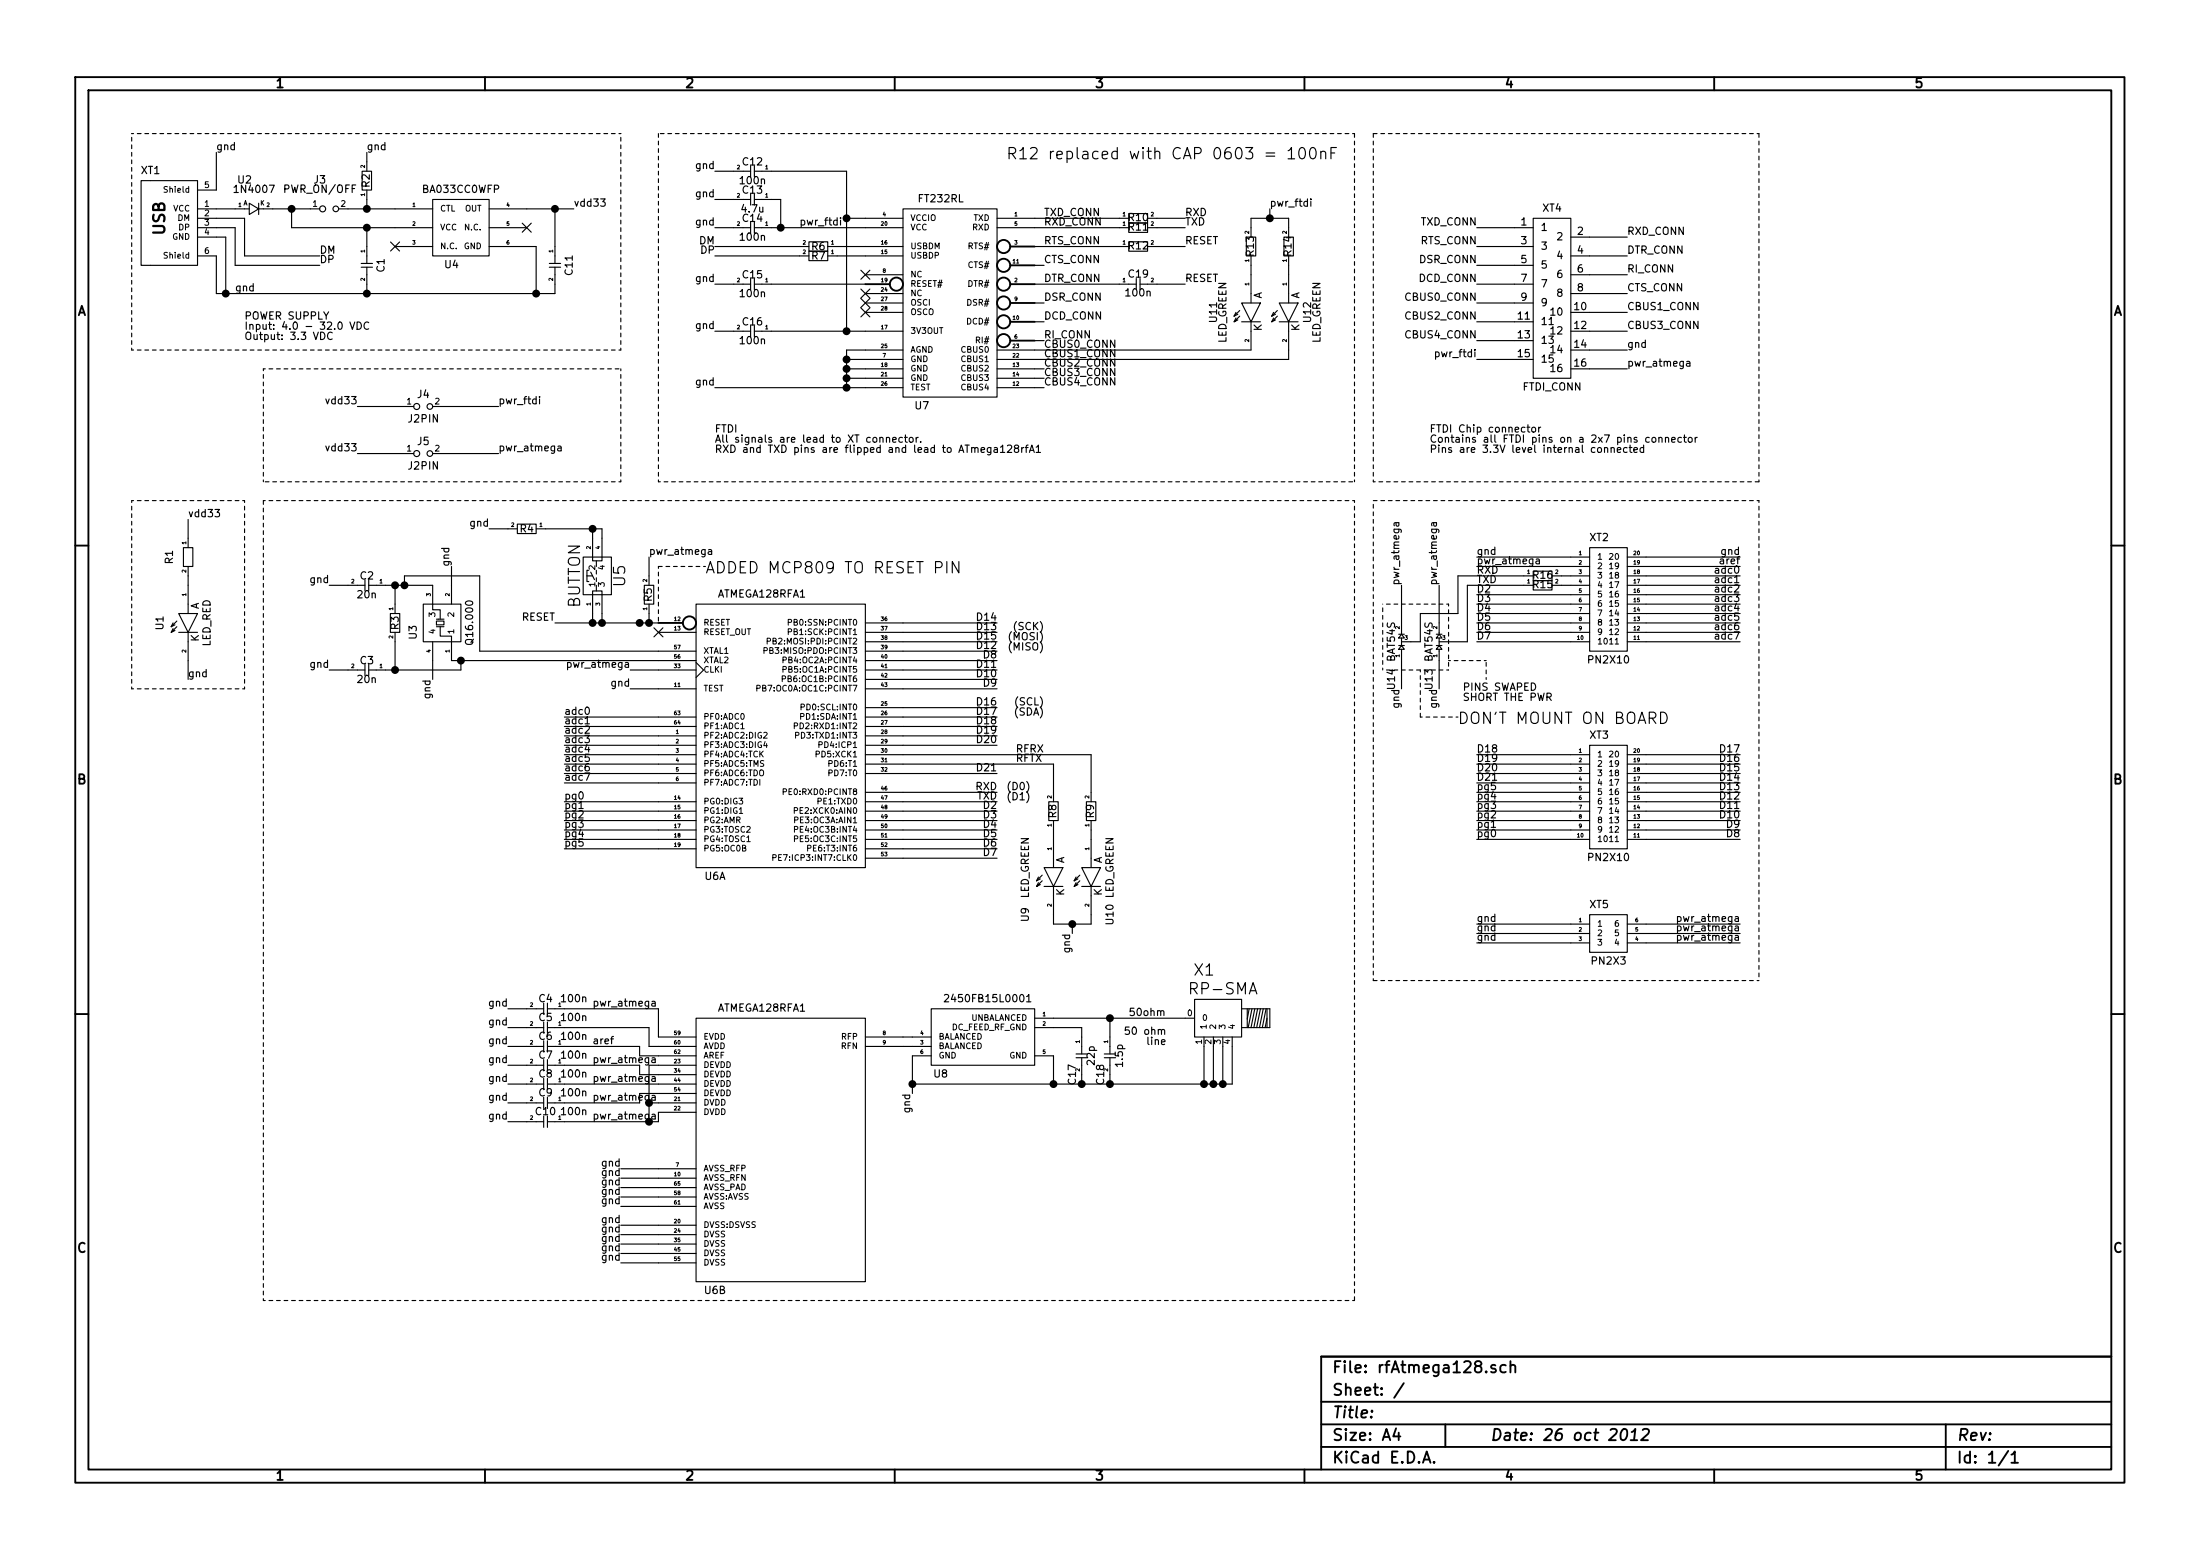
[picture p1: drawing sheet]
EESchema Schematic File Version 2  date Fri 26 Oct 2012 01:14:30 PM EEST
LIBS:power
LIBS:conn
LIBS:rfAtmega128schlib
LIBS:rfAtmega128-cache
EELAYER 25  0
EELAYER END
$Descr A4 11700 8267
encoding utf-8
Sheet 1 1
Title ""
Date "26 oct 2012"
Rev ""
Comp ""
Comment1 ""
Comment2 ""
Comment3 ""
Comment4 ""
$EndDescr
Wire Notes Line
	7550 3550 7550 3800
Wire Notes Line
	7550 3800 7750 3800
Wire Notes Line
	7900 3600 7900 3500
Wire Notes Line
	7900 3500 7700 3500
Wire Wire Line
	1150 1350 1150 1550
Wire Wire Line
	8350 4950 7850 4950
Wire Wire Line
	8750 4950 9250 4950
Wire Wire Line
	8350 4900 7850 4900
Wire Wire Line
	8100 3050 7750 3050
Wire Wire Line
	7750 3050 7750 3250
Wire Wire Line
	8300 3100 8350 3100
Wire Wire Line
	2300 3600 2300 3500
Connection ~ 3150 2800
Wire Wire Line
	2900 2800 3200 2800
Connection ~ 3150 3300
Wire Wire Line
	3150 3300 3150 3250
Wire Notes Line
	1400 6900 1400 2650
Wire Notes Line
	1400 6900 7200 6900
Wire Notes Line
	1400 2650 7200 2650
Connection ~ 6450 5750
Wire Wire Line
	6400 5750 6400 5550
Wire Wire Line
	6450 5750 6450 5550
Wire Wire Line
	6550 5550 6550 5750
Connection ~ 5900 5400
Wire Wire Line
	5900 5500 5900 5400
Wire Wire Line
	5600 5450 5750 5450
Wire Wire Line
	5750 5450 5750 5500
Connection ~ 5600 5750
Wire Wire Line
	5900 5750 5900 5700
Wire Wire Line
	4850 5500 4800 5500
Wire Wire Line
	5800 4200 5800 4000
Wire Wire Line
	5800 4000 4800 4000
Wire Wire Line
	5600 4900 5800 4900
Wire Wire Line
	5600 4900 5600 4850
Wire Wire Line
	4800 3600 5300 3600
Wire Wire Line
	4800 3500 5300 3500
Wire Wire Line
	4800 3400 5300 3400
Wire Wire Line
	4800 3300 5300 3300
Wire Wire Line
	7450 3300 7450 3100
Wire Wire Line
	7450 3500 7450 3650
Wire Wire Line
	7500 3400 7550 3400
Wire Wire Line
	7850 3400 8350 3400
Wire Wire Line
	8350 3250 7850 3250
Wire Wire Line
	8350 3200 7850 3200
Wire Wire Line
	8350 3000 7850 3000
Wire Wire Line
	8350 2950 7850 2950
Wire Wire Line
	8350 3150 7850 3150
Wire Wire Line
	8350 3300 7850 3300
Wire Wire Line
	4800 3800 5300 3800
Wire Wire Line
	4800 3900 5300 3900
Wire Wire Line
	4800 4100 5300 4100
Wire Wire Line
	4800 4500 5300 4500
Wire Wire Line
	4800 4450 5300 4450
Wire Wire Line
	4800 4300 5300 4300
Wire Wire Line
	4800 4200 5300 4200
Wire Wire Line
	3500 4450 3000 4450
Wire Wire Line
	3500 4350 3000 4350
Wire Wire Line
	3500 4250 3000 4250
Wire Wire Line
	8750 3350 9250 3350
Wire Wire Line
	3500 4100 3000 4100
Wire Wire Line
	3500 4000 3000 4000
Wire Wire Line
	3500 3900 3000 3900
Wire Wire Line
	3500 3800 3000 3800
Wire Wire Line
	8050 1900 7850 1900
Wire Wire Line
	3000 5350 3500 5350
Wire Wire Line
	3500 5350 3500 5500
Wire Wire Line
	3000 5450 3450 5450
Wire Wire Line
	3450 5450 3450 5550
Wire Wire Line
	3450 5550 3500 5550
Wire Wire Line
	3000 5550 3400 5550
Wire Wire Line
	3400 5550 3400 5600
Wire Wire Line
	3400 5600 3500 5600
Wire Wire Line
	3000 5650 3400 5650
Wire Wire Line
	3400 5650 3400 5700
Wire Wire Line
	3400 5700 3500 5700
Wire Wire Line
	3500 5750 3000 5750
Wire Wire Line
	3500 5800 3400 5800
Wire Wire Line
	3400 5800 3400 5850
Wire Wire Line
	3400 5850 3000 5850
Connection ~ 3450 5950
Wire Wire Line
	3500 5850 3450 5850
Wire Wire Line
	3500 6650 3300 6650
Wire Wire Line
	3500 6550 3300 6550
Wire Wire Line
	3500 6400 3300 6400
Wire Wire Line
	3500 6300 3300 6300
Wire Wire Line
	3500 6200 3300 6200
Connection ~ 2100 3100
Wire Wire Line
	2100 3200 2100 3100
Wire Wire Line
	1950 850  1950 800 
Wire Wire Line
	7650 3500 7650 3650
Wire Wire Line
	3500 3650 3350 3650
Wire Wire Line
	3500 3550 3350 3550
Wire Wire Line
	3500 3500 2400 3500
Wire Wire Line
	1850 3550 1750 3550
Wire Wire Line
	3500 3450 2550 3450
Wire Wire Line
	3450 3050 3450 2950
Wire Wire Line
	3500 3300 2950 3300
Wire Wire Line
	8050 1800 7850 1800
Wire Wire Line
	8450 1850 8650 1850
Wire Wire Line
	8450 1650 8650 1650
Wire Wire Line
	8450 1550 8650 1550
Wire Wire Line
	8450 1450 8650 1450
Wire Wire Line
	8450 1350 8650 1350
Wire Wire Line
	8050 1200 7850 1200
Wire Notes Line
	3500 2550 3500 700 
Wire Notes Line
	3500 2550 7200 2550
Wire Notes Line
	7200 2550 7200 700 
Wire Notes Line
	7200 700  3500 700 
Wire Notes Line
	1400 1950 3300 1950
Wire Notes Line
	3300 1850 700  1850
Wire Wire Line
	5550 1400 5500 1400
Wire Wire Line
	5550 1700 5500 1700
Wire Wire Line
	5550 2000 5500 2000
Wire Wire Line
	5550 1800 5500 1800
Wire Wire Line
	6850 1200 6850 1150
Wire Wire Line
	6850 1150 6650 1150
Wire Wire Line
	6650 1150 6650 1200
Wire Wire Line
	6650 1400 6650 1450
Wire Wire Line
	5500 1850 6650 1850
Wire Wire Line
	6150 1500 6300 1500
Wire Wire Line
	6150 1200 6300 1200
Wire Wire Line
	5950 1200 5500 1200
Connection ~ 4150 1200
Wire Wire Line
	4150 1200 4150 1050
Wire Wire Line
	4150 1050 4100 1050
Wire Wire Line
	3900 900  3800 900 
Connection ~ 4500 1750
Wire Wire Line
	4600 1750 4100 1750
Wire Wire Line
	3900 1500 3800 1500
Connection ~ 4500 2000
Wire Wire Line
	4600 2000 4500 2000
Connection ~ 4500 1900
Wire Wire Line
	4500 1900 4600 1900
Wire Wire Line
	4500 2050 4500 1850
Wire Wire Line
	4500 1850 4600 1850
Wire Wire Line
	3800 1300 4250 1300
Wire Wire Line
	4450 1350 4600 1350
Wire Wire Line
	3800 1200 3900 1200
Wire Wire Line
	2350 2400 2650 2400
Wire Wire Line
	2350 2150 2650 2150
Wire Notes Line
	700  2650 700  3650
Wire Wire Line
	1000 3500 1000 3600
Wire Wire Line
	1000 3050 1000 3100
Connection ~ 2850 1550
Wire Wire Line
	1150 1550 2950 1550
Wire Wire Line
	2950 1550 2950 1500
Wire Wire Line
	2800 1100 3050 1100
Wire Wire Line
	1700 1350 1300 1350
Wire Wire Line
	1300 1350 1300 1150
Wire Wire Line
	1300 1150 1150 1150
Connection ~ 1200 1550
Wire Wire Line
	1200 1550 1200 1250
Wire Wire Line
	1200 1250 1150 1250
Connection ~ 1550 1100
Connection ~ 1950 1200
Wire Wire Line
	1650 1100 1450 1100
Wire Wire Line
	1550 1100 1550 1200
Wire Wire Line
	1550 1200 2100 1200
Wire Wire Line
	1950 1550 1950 1500
Wire Wire Line
	1950 1300 1950 1200
Wire Wire Line
	1150 1000 1150 800 
Wire Wire Line
	1150 1100 1250 1100
Wire Wire Line
	2100 1100 1850 1100
Wire Wire Line
	2850 1550 2850 1300
Wire Wire Line
	2850 1300 2800 1300
Connection ~ 1950 1550
Wire Wire Line
	1150 1200 1250 1200
Wire Wire Line
	1250 1200 1250 1400
Wire Wire Line
	1250 1400 1700 1400
Wire Notes Line
	3300 1850 3300 700 
Wire Notes Line
	700  1850 700  700 
Wire Wire Line
	2950 1300 2950 1100
Connection ~ 2950 1100
Wire Wire Line
	1000 2850 1000 2750
Wire Notes Line
	700  2650 1300 2650
Wire Notes Line
	1300 2650 1300 3650
Wire Notes Line
	1300 3650 700  3650
Wire Notes Line
	1400 1950 1400 2550
Wire Wire Line
	2150 2150 1900 2150
Wire Wire Line
	2150 2400 1900 2400
Wire Wire Line
	4600 1150 4500 1150
Wire Wire Line
	4600 1200 4100 1200
Wire Wire Line
	4450 1300 4600 1300
Wire Wire Line
	3800 1350 4250 1350
Wire Wire Line
	4600 2050 3800 2050
Connection ~ 4500 2050
Wire Wire Line
	4500 1950 4600 1950
Connection ~ 4500 1950
Wire Wire Line
	4600 1500 4100 1500
Wire Wire Line
	3900 1750 3800 1750
Wire Wire Line
	4100 900  4500 900 
Wire Wire Line
	4500 900  4500 1750
Connection ~ 4500 1150
Wire Wire Line
	3900 1050 3800 1050
Wire Wire Line
	5950 1150 5500 1150
Wire Wire Line
	6150 1150 6300 1150
Wire Wire Line
	5500 1300 5950 1300
Wire Wire Line
	5500 1500 5950 1500
Wire Wire Line
	6150 1300 6300 1300
Wire Wire Line
	5500 1900 6850 1900
Wire Wire Line
	6850 1900 6850 1850
Wire Wire Line
	6850 1400 6850 1450
Wire Wire Line
	6750 1100 6750 1150
Connection ~ 6750 1150
Wire Wire Line
	5550 1950 5500 1950
Wire Wire Line
	5550 2050 5500 2050
Wire Wire Line
	5550 1600 5500 1600
Wire Notes Line
	700  700  3300 700 
Wire Notes Line
	3300 1950 3300 2550
Wire Notes Line
	3300 2550 1400 2550
Wire Wire Line
	8450 1250 8650 1250
Wire Wire Line
	8050 1300 7850 1300
Wire Wire Line
	8050 1400 7850 1400
Wire Wire Line
	8050 1500 7850 1500
Wire Wire Line
	8050 1600 7850 1600
Wire Wire Line
	8450 1750 8650 1750
Wire Wire Line
	8050 1700 7850 1700
Wire Notes Line
	7300 2550 7300 700 
Wire Notes Line
	7300 2550 9350 2550
Wire Notes Line
	9350 2550 9350 700 
Wire Notes Line
	9350 700  7300 700 
Wire Wire Line
	3450 3250 3450 3300
Connection ~ 3450 3300
Wire Wire Line
	2100 3400 2100 3550
Wire Wire Line
	1850 3100 1750 3100
Wire Wire Line
	2450 3500 2450 3550
Connection ~ 2450 3500
Wire Wire Line
	2450 3550 2050 3550
Connection ~ 2100 3550
Wire Wire Line
	7650 3300 7650 3100
Wire Wire Line
	1950 1050 1950 1100
Connection ~ 1950 1100
Wire Wire Line
	2050 3100 2300 3100
Wire Wire Line
	2150 3100 2150 3050
Connection ~ 2150 3100
Wire Wire Line
	2150 3050 2550 3050
Wire Wire Line
	2550 3050 2550 3450
Wire Wire Line
	3500 6250 3300 6250
Wire Wire Line
	3500 6350 3300 6350
Wire Wire Line
	3500 6500 3300 6500
Wire Wire Line
	3500 6600 3300 6600
Wire Wire Line
	3500 6700 3300 6700
Wire Wire Line
	3500 5650 3450 5650
Wire Wire Line
	3450 5650 3450 5950
Connection ~ 3450 5850
Wire Wire Line
	2800 5950 2700 5950
Wire Wire Line
	2800 5850 2700 5850
Wire Wire Line
	2800 5750 2700 5750
Wire Wire Line
	2800 5650 2700 5650
Wire Wire Line
	2800 5550 2700 5550
Wire Wire Line
	2800 5450 2700 5450
Wire Wire Line
	2800 5350 2700 5350
Wire Wire Line
	8450 1950 8650 1950
Wire Wire Line
	3500 3850 3000 3850
Wire Wire Line
	3500 3950 3000 3950
Wire Wire Line
	3500 4050 3000 4050
Wire Wire Line
	3500 4150 3000 4150
Wire Wire Line
	8750 3300 9250 3300
Wire Wire Line
	8750 3200 9250 3200
Wire Wire Line
	8750 3100 9250 3100
Wire Wire Line
	8750 3000 9250 3000
Wire Wire Line
	8750 2950 9250 2950
Wire Wire Line
	8750 3050 9250 3050
Wire Wire Line
	8750 3150 9250 3150
Wire Wire Line
	8750 3250 9250 3250
Wire Wire Line
	8750 3400 9250 3400
Wire Wire Line
	3500 4300 3000 4300
Wire Wire Line
	3500 4400 3000 4400
Wire Wire Line
	3500 4500 3000 4500
Wire Wire Line
	4800 4250 5300 4250
Wire Wire Line
	4800 4350 5300 4350
Wire Wire Line
	4800 4400 5300 4400
Wire Wire Line
	4800 4550 5300 4550
Wire Wire Line
	4800 3950 5300 3950
Wire Wire Line
	4800 3850 5300 3850
Wire Wire Line
	4800 3750 5300 3750
Wire Wire Line
	7850 3350 8350 3350
Wire Wire Line
	7550 3400 7550 3250
Wire Wire Line
	7550 3250 7750 3250
Wire Wire Line
	3500 5900 3500 5950
Wire Wire Line
	3500 5950 3000 5950
Wire Wire Line
	4800 3350 5300 3350
Wire Wire Line
	4800 3450 5300 3450
Wire Wire Line
	4800 3550 5300 3550
Wire Wire Line
	4800 3650 5300 3650
Wire Wire Line
	9250 4400 8750 4400
Wire Wire Line
	8350 4450 7850 4450
Wire Wire Line
	8350 4300 7850 4300
Wire Wire Line
	8350 4200 7850 4200
Wire Wire Line
	8350 4100 7850 4100
Wire Wire Line
	8350 4000 7850 4000
Wire Wire Line
	8350 4050 7850 4050
Wire Wire Line
	8350 4150 7850 4150
Wire Wire Line
	8350 4250 7850 4250
Wire Wire Line
	8350 4350 7850 4350
Wire Wire Line
	8350 4400 7850 4400
Wire Wire Line
	8750 4350 9250 4350
Wire Wire Line
	8750 4200 9250 4200
Wire Wire Line
	8750 4100 9250 4100
Wire Wire Line
	8750 4000 9250 4000
Wire Wire Line
	8750 4050 9250 4050
Wire Wire Line
	8750 4150 9250 4150
Wire Wire Line
	8750 4250 9250 4250
Wire Wire Line
	8750 4300 9250 4300
Wire Wire Line
	9250 4450 8750 4450
Wire Wire Line
	5800 4400 5800 4450
Wire Wire Line
	5800 4900 5800 4850
Wire Wire Line
	5600 4400 5600 4450
Wire Wire Line
	5700 4950 5700 4900
Connection ~ 5700 4900
Wire Wire Line
	4800 4050 5600 4050
Wire Wire Line
	5600 4050 5600 4200
Wire Wire Line
	4850 5550 4800 5550
Wire Wire Line
	5600 5750 5600 5600
Wire Wire Line
	4850 5600 4850 5800
Connection ~ 4850 5750
Wire Wire Line
	5750 5750 5750 5700
Connection ~ 5750 5750
Wire Wire Line
	5600 5400 6300 5400
Wire Wire Line
	6500 5550 6500 5750
Connection ~ 5900 5750
Connection ~ 6400 5750
Wire Wire Line
	6550 5750 4850 5750
Connection ~ 6500 5750
Wire Notes Line
	9350 2650 7300 2650
Connection ~ 3400 3300
Wire Wire Line
	2700 2800 2600 2800
Wire Wire Line
	3200 3300 3200 3250
Connection ~ 3200 3300
Wire Wire Line
	3200 2800 3200 2850
Wire Wire Line
	3150 2850 3150 2800
Wire Wire Line
	2400 3100 2400 3000
Wire Notes Line
	7200 2650 7200 6900
Wire Wire Line
	8300 3050 8350 3050
Wire Wire Line
	7700 3400 7800 3400
Wire Wire Line
	7800 3400 7800 3100
Wire Wire Line
	7800 3100 8100 3100
Wire Wire Line
	8750 4900 9250 4900
Wire Wire Line
	8750 5000 9250 5000
Wire Wire Line
	8350 5000 7850 5000
Wire Notes Line
	9350 2650 9350 5200
Wire Notes Line
	9350 5200 7300 5200
Wire Notes Line
	7300 5200 7300 2650
Wire Notes Line
	7700 3200 7350 3200
Wire Notes Line
	7700 3200 7700 3550
Wire Notes Line
	7700 3550 7350 3550
Wire Notes Line
	7350 3550 7350 3200
Wire Notes Line
	3750 3000 3500 3000
Wire Notes Line
	3500 3000 3500 3300
Text Notes 7750 3850 0    60   ~ 0
DON'T MOUNT ON BOARD
Text Notes 5350 850  0    60   ~ 0
R12 replaced with CAP 0603 = 100nF
Text Notes 3750 3050 0    60   ~ 0
ADDED MCP809 TO RESET PIN
Text Notes 7776 3672 0    39   ~ 0
PINS SWAPED\nSHORT THE PWR
$Comp
L USB_B XT1
U 1 1
P 950 1200
F 0 "XT1" H 800 1500 39  0000 C CNN
F 1 "USB_B" H 950 950 60  0001 C CNN
F 2 "USB_B" H 950 1200 60  0001 C CNN
F 3 "http://store.comet.bg/bg/Catalogue/Product/4227/" H 950 1200 60  0001 C CNN
	1    950  1200
	1    0    0    -1  
$EndComp
Text Label 7850 5000 0    39   ~ 0
gnd
Text Label 7850 4950 0    39   ~ 0
gnd
Text Label 7850 4900 0    39   ~ 0
gnd
Text Label 9250 5000 2    39   ~ 0
pwr_atmega
Text Label 9250 4950 2    39   ~ 0
pwr_atmega
Text Label 9250 4900 2    39   ~ 0
pwr_atmega
$Comp
L PN2X3 XT5
U 1 1
P 8550 4950
F 0 "XT5" H 8500 5100 39  0000 C CNN
F 1 "PN2X3" H 8550 4800 39  0000 C CNN
F 2 "PN2X3" H 8550 4950 39  0001 C CNN
	1    8550 4950
	1    0    0    -1  
$EndComp
Text Label 2300 3600 3    39   ~ 0
gnd
Text Label 2400 3000 1    39   ~ 0
gnd
Text Label 6000 5400 0    39   ~ 0
50ohm
Text Label 2600 2800 2    39   ~ 0
gnd
$Comp
L RES_0603 R4
U 1 1
P 2800 2800
F 0 "R4" H 2800 2800 39  0000 C CNN
F 1 "51" H 2800 2900 39  0001 C CNN
F 2 "r_0603" H 2800 2800 60  0001 C CNN
	1    2800 2800
	-1   0    0    1   
$EndComp
$Comp
L BUTTON U5
U 1 1
P 3200 3050
F 0 "U5" H 3200 2950 60  0000 C CNN
F 1 "BUTTON" H 3200 3190 60  0000 C CNN
F 2 "PCB_PUSH" H 3200 3050 60  0001 C CNN
F 3 "http://store.comet.bg/bg/Catalogue/Product/10161/" H 3200 3050 60  0001 C CNN
	1    3200 3050
	0    -1   -1   0   
$EndComp
Text Notes 6200 5500 2    39   ~ 0
50 ohm\nline
$Comp
L RP-SMA X1
U 1 1
P 6500 5400
F 0 "X1" H 6400 5650 60  0000 C CNN
F 1 "RP-SMA" H 6500 5550 60  0000 C CNN
F 2 "rp-sma" H 6500 5400 60  0001 C CNN
F 3 "http://store.comet.bg/bg/Catalogue/Product/8986/" H 6500 5400 60  0001 C CNN
	1    6500 5400
	1    0    0    -1  
$EndComp
$Comp
L CAP_0603 C18
U 1 1
P 5900 5600
F 0 "C18" H 6000 5550 39  0000 C CNN
F 1 "1.5p" H 5900 5650 39  0000 C CNN
F 2 "c_0603" H 5900 5600 60  0001 C CNN
	1    5900 5600
	0    1    1    0   
$EndComp
$Comp
L CAP_0603 C17
U 1 1
P 5750 5600
F 0 "C17" H 5850 5550 39  0000 C CNN
F 1 "22p" H 5750 5650 39  0000 C CNN
F 2 "c_0603" H 5750 5600 60  0001 C CNN
	1    5750 5600
	0    1    1    0   
$EndComp
Text Label 4850 5800 3    39   ~ 0
gnd
$Comp
L 2450FB15L0001 U8
U 1 1
P 5250 5500
F 0 "U8" H 5500 5300 39  0000 C CNN
F 1 "2450FB15L0001" H 5250 5700 39  0000 C CNN
F 2 "2450FB15L0001" H 5250 5500 39  0001 C CNN
F 3 "http://store.comet.bg/bg/CatalogueFarnell/Product/1283063/" H 5250 5500 39  0001 C CNN
	1    5250 5500
	-1   0    0    -1  
$EndComp
Text Label 7850 4150 0    39   ~ 0
D21
Text Label 7850 4100 0    39   ~ 0
D20
Text Label 7850 4050 0    39   ~ 0
D19
Text Label 7850 4000 0    39   ~ 0
D18
Text Label 9250 4000 2    39   ~ 0
D17
Text Label 9250 4050 2    39   ~ 0
D16
Text Notes 5550 3350 2    39   ~ 0
(SCK)\n(MOSI)\n(MISO)
Text Label 5300 4100 2    39   ~ 0
D21
Text Label 5300 3950 2    39   ~ 0
D20
Text Label 5300 3900 2    39   ~ 0
D19
Text Label 5300 3850 2    39   ~ 0
D18
Text Label 5300 3800 2    39   ~ 0
D17
Text Label 5300 3750 2    39   ~ 0
D16
Text Notes 5550 3750 2    39   ~ 0
(SCL)\n(SDA)
Text Label 7850 4200 0    39   ~ 0
pg5
Text Label 7850 4250 0    39   ~ 0
pg4
Text Label 7850 4300 0    39   ~ 0
pg3
Text Label 7850 4350 0    39   ~ 0
pg2
Text Label 7850 4400 0    39   ~ 0
pg1
Text Label 7850 4450 0    39   ~ 0
pg0
Text Label 9250 4100 2    39   ~ 0
D15
Text Label 9250 4150 2    39   ~ 0
D14
Text Label 9250 4200 2    39   ~ 0
D13
Text Label 9250 4250 2    39   ~ 0
D12
Text Label 9250 4300 2    39   ~ 0
D11
Text Label 9250 4350 2    39   ~ 0
D10
Text Label 9250 4400 2    39   ~ 0
D9
Text Label 9250 4450 2    39   ~ 0
D8
Text Label 5400 4050 0    39   ~ 0
RFTX
Text Label 5400 4000 0    39   ~ 0
RFRX
Text Label 5700 4950 3    39   ~ 0
gnd
$Comp
L LED_GREEN U9
U 1 1
P 5600 4650
F 0 "U9" H 5800 4500 39  0000 C CNN
F 1 "LED_GREEN" H 5550 4500 39  0000 C CNN
F 2 "KP-2012ZGC" H 5600 4650 39  0001 C CNN
F 3 "http://store.comet.bg/bg/Catalogue/Product/9732/" H 5600 4650 39  0001 C CNN
	1    5600 4650
	0    1    1    0   
$EndComp
$Comp
L LED_GREEN U10
U 1 1
P 5800 4650
F 0 "U10" H 6000 4750 39  0000 C CNN
F 1 "LED_GREEN" H 5750 4750 39  0000 C CNN
F 2 "KP-2012ZGC" H 5800 4650 39  0001 C CNN
F 3 "http://store.comet.bg/bg/Catalogue/Product/9732/" H 5800 4650 39  0001 C CNN
	1    5800 4650
	0    1    1    0   
$EndComp
$Comp
L RES_0603 R8
U 1 1
P 5600 4300
F 0 "R8" H 5600 4300 39  0000 C CNN
F 1 "2.7K" H 5600 4400 39  0001 C CNN
F 2 "r_0603" H 5600 4300 60  0001 C CNN
	1    5600 4300
	0    -1   -1   0   
$EndComp
$Comp
L RES_0603 R9
U 1 1
P 5800 4300
F 0 "R9" H 5800 4300 39  0000 C CNN
F 1 "2.7K" H 5800 4400 39  0001 C CNN
F 2 "r_0603" H 5800 4300 60  0001 C CNN
	1    5800 4300
	0    -1   -1   0   
$EndComp
Text Label 5300 3650 2    39   ~ 0
D9
Text Label 5300 3600 2    39   ~ 0
D10
Text Label 5300 3550 2    39   ~ 0
D11
Text Label 5300 3500 2    39   ~ 0
D8
Text Label 5300 3450 2    39   ~ 0
D12
Text Label 5300 3400 2    39   ~ 0
D15
Text Label 5300 3350 2    39   ~ 0
D13
Text Label 5300 3300 2    39   ~ 0
D14
$Comp
L PN2X10 XT3
U 1 1
P 8550 4250
F 0 "XT3" H 8500 4600 39  0000 C CNN
F 1 "PN2X10" H 8550 3950 39  0000 C CNN
F 2 "PN2X10" H 8550 4250 60  0001 C CNN
	1    8550 4250
	1    0    0    -1  
$EndComp
$Comp
L BAT54S U14
U 1 1
P 7450 3400
F 0 "U14" V 7400 3600 39  0000 C CNN
F 1 "BAT54S" V 7400 3400 39  0000 C CNN
F 2 "SOT23EBC" H 7450 3400 60  0001 C CNN
F 3 "http://store.comet.bg/bg/Catalogue/Product/7504/" H 7450 3400 39  0001 C CNN
	1    7450 3400
	1    0    0    1   
$EndComp
Text Label 7450 3650 3    39   ~ 0
gnd
Text Label 7450 3100 1    39   ~ 0
pwr_atmega
$Comp
L RES_0603 R15
U 1 1
P 8200 3100
F 0 "R15" H 8200 3100 39  0000 C CNN
F 1 "510" H 8200 3200 39  0001 C CNN
F 2 "r_0603" H 8200 3100 60  0001 C CNN
	1    8200 3100
	1    0    0    -1  
$EndComp
Text Label 7850 2950 0    39   ~ 0
gnd
Text Label 7850 3000 0    39   ~ 0
pwr_atmega
Text Label 7850 3050 0    39   ~ 0
RXD
Text Label 7850 3100 0    39   ~ 0
TXD
Text Label 7850 3150 0    39   ~ 0
D2
Text Label 7850 3200 0    39   ~ 0
D3
Text Label 7850 3250 0    39   ~ 0
D4
Text Label 7850 3300 0    39   ~ 0
D5
Text Label 7850 3350 0    39   ~ 0
D6
Text Label 7850 3400 0    39   ~ 0
D7
$Comp
L RES_0603 R16
U 1 1
P 8200 3050
F 0 "R16" H 8200 3050 39  0000 C CNN
F 1 "510" H 8200 3150 39  0001 C CNN
F 2 "r_0603" H 8200 3050 60  0001 C CNN
	1    8200 3050
	1    0    0    -1  
$EndComp
$Comp
L PN2X10 XT2
U 1 1
P 8550 3200
F 0 "XT2" H 8500 3550 39  0000 C CNN
F 1 "PN2X10" H 8550 2900 39  0000 C CNN
F 2 "PN2X10" H 8550 3200 60  0001 C CNN
	1    8550 3200
	1    0    0    -1  
$EndComp
Text Label 7650 3100 1    39   ~ 0
pwr_atmega
Text Label 5300 4550 2    39   ~ 0
D7
Text Label 5300 4500 2    39   ~ 0
D6
Text Label 5300 4450 2    39   ~ 0
D5
Text Label 5300 4400 2    39   ~ 0
D4
Text Label 5300 4350 2    39   ~ 0
D3
Text Label 5300 4300 2    39   ~ 0
D2
Text Notes 5350 4200 0    39   ~ 0
(D0)\n(D1)
Text Label 5300 4250 2    39   ~ 0
TXD
Text Label 5300 4200 2    39   ~ 0
RXD
Text Label 3000 4500 0    39   ~ 0
pg5
Text Label 3000 4450 0    39   ~ 0
pg4
Text Label 3000 4400 0    39   ~ 0
pg3
Text Label 3000 4350 0    39   ~ 0
pg2
Text Label 3000 4300 0    39   ~ 0
pg1
Text Label 3000 4250 0    39   ~ 0
pg0
Text Label 9250 2950 2    39   ~ 0
gnd
Text Label 9250 3000 2    39   ~ 0
aref
Text Label 9250 3050 2    39   ~ 0
adc0
Text Label 9250 3100 2    39   ~ 0
adc1
Text Label 9250 3150 2    39   ~ 0
adc2
Text Label 9250 3200 2    39   ~ 0
adc3
Text Label 9250 3250 2    39   ~ 0
adc4
Text Label 9250 3300 2    39   ~ 0
adc5
Text Label 9250 3350 2    39   ~ 0
adc6
Text Label 9250 3400 2    39   ~ 0
adc7
Text Label 3000 4150 0    39   ~ 0
adc7
Text Label 3000 4100 0    39   ~ 0
adc6
Text Label 3000 4050 0    39   ~ 0
adc5
Text Label 3000 4000 0    39   ~ 0
adc4
Text Label 3000 3950 0    39   ~ 0
adc3
Text Label 3000 3900 0    39   ~ 0
adc2
Text Label 3000 3850 0    39   ~ 0
adc1
Text Label 3000 3800 0    39   ~ 0
adc0
Text Label 8650 1950 0    39   ~ 0
pwr_atmega
Text Label 7850 1900 2    39   ~ 0
pwr_ftdi
Text Label 3150 5350 0    39   ~ 0
pwr_atmega
Text Label 2700 5350 2    39   ~ 0
gnd
$Comp
L CAP_0603 C4
U 1 1
P 2900 5350
F 0 "C4" H 2900 5400 39  0000 C CNN
F 1 "100n" H 2750 5400 39  0000 C CNN
F 2 "c_0603" H 2900 5350 60  0001 C CNN
	1    2900 5350
	-1   0    0    -1  
$EndComp
Text Label 2700 5450 2    39   ~ 0
gnd
$Comp
L CAP_0603 C5
U 1 1
P 2900 5450
F 0 "C5" H 2900 5500 39  0000 C CNN
F 1 "100n" H 2750 5500 39  0000 C CNN
F 2 "c_0603" H 2900 5450 60  0001 C CNN
	1    2900 5450
	-1   0    0    -1  
$EndComp
Text Label 2700 5550 2    39   ~ 0
gnd
Text Label 3150 5550 0    39   ~ 0
aref
$Comp
L CAP_0603 C6
U 1 1
P 2900 5550
F 0 "C6" H 2900 5600 39  0000 C CNN
F 1 "100n" H 2750 5600 39  0000 C CNN
F 2 "c_0603" H 2900 5550 60  0001 C CNN
	1    2900 5550
	-1   0    0    -1  
$EndComp
Text Label 3150 5650 0    39   ~ 0
pwr_atmega
Text Label 2700 5650 2    39   ~ 0
gnd
$Comp
L CAP_0603 C7
U 1 1
P 2900 5650
F 0 "C7" H 2900 5700 39  0000 C CNN
F 1 "100n" H 2750 5700 39  0000 C CNN
F 2 "c_0603" H 2900 5650 60  0001 C CNN
	1    2900 5650
	-1   0    0    -1  
$EndComp
Text Label 3150 5750 0    39   ~ 0
pwr_atmega
Text Label 2700 5750 2    39   ~ 0
gnd
$Comp
L CAP_0603 C8
U 1 1
P 2900 5750
F 0 "C8" H 2900 5800 39  0000 C CNN
F 1 "100n" H 2750 5800 39  0000 C CNN
F 2 "c_0603" H 2900 5750 60  0001 C CNN
	1    2900 5750
	-1   0    0    -1  
$EndComp
Text Label 3150 5850 0    39   ~ 0
pwr_atmega
Text Label 2700 5850 2    39   ~ 0
gnd
$Comp
L CAP_0603 C9
U 1 1
P 2900 5850
F 0 "C9" H 2900 5900 39  0000 C CNN
F 1 "100n" H 2750 5900 39  0000 C CNN
F 2 "c_0603" H 2900 5850 60  0001 C CNN
	1    2900 5850
	-1   0    0    -1  
$EndComp
Text Label 2700 5950 2    39   ~ 0
gnd
Text Label 3150 5950 0    39   ~ 0
pwr_atmega
$Comp
L CAP_0603 C10
U 1 1
P 2900 5950
F 0 "C10" H 2900 6000 39  0000 C CNN
F 1 "100n" H 2750 6000 39  0000 C CNN
F 2 "c_0603" H 2900 5950 60  0001 C CNN
	1    2900 5950
	-1   0    0    -1  
$EndComp
Text Label 3300 6700 2    39   ~ 0
gnd
Text Label 3300 6650 2    39   ~ 0
gnd
Text Label 3300 6600 2    39   ~ 0
gnd
Text Label 3300 6550 2    39   ~ 0
gnd
Text Label 3300 6500 2    39   ~ 0
gnd
Text Label 3300 6400 2    39   ~ 0
gnd
Text Label 3300 6350 2    39   ~ 0
gnd
Text Label 3300 6300 2    39   ~ 0
gnd
Text Label 3300 6250 2    39   ~ 0
gnd
Text Label 3300 6200 2    39   ~ 0
gnd
Text Label 1950 800  0    39   ~ 0
gnd
$Comp
L RES_0603 R2
U 1 1
P 1950 950
F 0 "R2" H 1950 950 39  0000 C CNN
F 1 "100K" H 1950 1050 39  0001 C CNN
F 2 "r_0603" H 1950 950 39  0001 C CNN
	1    1950 950 
	0    -1   -1   0   
$EndComp
$Comp
L J2PIN J3
U 1 1
P 1750 1100
F 0 "J3" H 1700 1250 40  0000 C CNN
F 1 "PWR_ON/OFF" H 1700 1200 40  0000 C CNN
F 2 "JUMPER2PINS" H 1750 1100 60  0001 C CNN
F 3 "http://store.comet.bg/Catalogue/Product/29190/" H 1750 1100 60  0001 C CNN
	1    1750 1100
	1    0    0    -1  
$EndComp
Text Label 7650 3650 3    39   ~ 0
gnd
Text Label 3350 3650 2    39   ~ 0
gnd
Text Label 3350 3550 2    39   ~ 0
pwr_atmega
Text Label 1750 3550 2    39   ~ 0
gnd
Text Label 1750 3100 2    39   ~ 0
gnd
$Comp
L RES_0603 R3
U 1 1
P 2100 3300
F 0 "R3" H 2100 3300 39  0000 C CNN
F 1 "1M" H 2100 3400 39  0001 C CNN
F 2 "r_0603" H 2100 3300 60  0001 C CNN
	1    2100 3300
	0    1    1    0   
$EndComp
$Comp
L CAP_0603 C3
U 1 1
P 1950 3550
F 0 "C3" H 1950 3500 39  0000 C CNN
F 1 "20n" H 1950 3600 39  0000 C CNN
F 2 "c_0603" H 1950 3550 60  0001 C CNN
	1    1950 3550
	-1   0    0    1   
$EndComp
$Comp
L CAP_0603 C2
U 1 1
P 1950 3100
F 0 "C2" H 1950 3050 39  0000 C CNN
F 1 "20n" H 1950 3150 39  0000 C CNN
F 2 "c_0603" H 1950 3100 60  0001 C CNN
	1    1950 3100
	-1   0    0    1   
$EndComp
$Comp
L Q16.000 U3
U 1 1
P 2350 3300
F 0 "U3" H 2300 3450 39  0000 C CNN
F 1 "Q16.000" H 2350 3150 39  0000 C CNN
F 2 "crystal_xg6x3p5" H 2350 3300 60  0001 C CNN
F 3 "http://store.comet.bg/bg/Catalogue/Product/6270/" H 2350 3300 39  0001 C CNN
	1    2350 3300
	0    -1   -1   0   
$EndComp
NoConn ~ 3500 3350
Text Label 2950 3300 2    39   ~ 0
RESET
Text Label 3450 2950 0    39   ~ 0
pwr_atmega
$Comp
L RES_0603 R5
U 1 1
P 3450 3150
F 0 "R5" H 3450 3150 39  0000 C CNN
F 1 "30K" H 3450 3250 39  0001 C CNN
F 2 "r_0603" H 3450 3150 60  0001 C CNN
	1    3450 3150
	0    -1   -1   0   
$EndComp
Text Notes 7600 2300 0    39   ~ 0
FTDI Chip connector\nContains all FTDI pins on a 2x7 pins connector\nPins are 3.3V level internal connected
Text Label 8650 1850 0    39   ~ 0
gnd
Text Label 7850 1800 2    39   ~ 0
CBUS4_CONN
Text Label 8650 1750 0    39   ~ 0
CBUS3_CONN
Text Label 7850 1700 2    39   ~ 0
CBUS2_CONN
Text Label 8650 1650 0    39   ~ 0
CBUS1_CONN
Text Label 7850 1600 2    39   ~ 0
CBUS0_CONN
Text Label 8650 1450 0    39   ~ 0
RI_CONN
Text Label 7850 1500 2    39   ~ 0
DCD_CONN
Text Label 7850 1400 2    39   ~ 0
DSR_CONN
Text Label 8650 1350 0    39   ~ 0
DTR_CONN
Text Label 8650 1550 0    39   ~ 0
CTS_CONN
Text Label 7850 1300 2    39   ~ 0
RTS_CONN
Text Label 8650 1250 0    39   ~ 0
RXD_CONN
Text Label 7850 1200 2    39   ~ 0
TXD_CONN
$Comp
L FTDI_CONN XT4
U 1 1
P 8250 1600
F 0 "XT4" H 8250 2100 39  0000 C CNN
F 1 "FTDI_CONN" H 8250 1150 39  0000 C CNN
F 2 "BH16R" H 8250 1600 39  0001 C CNN
F 3 "http://store.comet.bg/bg/Catalogue/Product/5465/" H 8250 1600 39  0001 C CNN
	1    8250 1600
	1    0    0    -1  
$EndComp
Text Notes 3800 2300 0    39   ~ 0
FTDI\nAll signals are lead to XT connector.\nRXD and TXD pins are flipped and lead to ATmega128rfA1
Text Label 6750 1100 0    39   ~ 0
pwr_ftdi
$Comp
L RES_0603 R14
U 1 1
P 6850 1300
F 0 "R14" H 6850 1300 39  0000 C CNN
F 1 "2.7K" H 6850 1400 39  0001 C CNN
F 2 "r_0603" H 6850 1300 60  0001 C CNN
	1    6850 1300
	0    -1   -1   0   
$EndComp
$Comp
L RES_0603 R13
U 1 1
P 6650 1300
F 0 "R13" H 6650 1300 39  0000 C CNN
F 1 "2.7K" H 6650 1400 39  0001 C CNN
F 2 "r_0603" H 6650 1300 60  0001 C CNN
	1    6650 1300
	0    -1   -1   0   
$EndComp
$Comp
L LED_GREEN U12
U 1 1
P 6850 1650
F 0 "U12" H 6850 1750 39  0000 C CNN
F 1 "LED_GREEN" H 6850 1800 39  0000 C CNN
F 2 "KP-2012ZGC" H 6850 1650 60  0001 C CNN
F 3 "http://store.comet.bg/bg/Catalogue/Product/9732/" H 6850 1650 60  0001 C CNN
	1    6850 1650
	0    1    1    0   
$EndComp
$Comp
L LED_GREEN U11
U 1 1
P 6650 1650
F 0 "U11" H 6650 1450 39  0000 C CNN
F 1 "LED_GREEN" H 6650 1500 39  0000 C CNN
F 2 "KP-2012ZGC" H 6650 1650 60  0001 C CNN
F 3 "http://store.comet.bg/bg/Catalogue/Product/9732/" H 6650 1650 60  0001 C CNN
	1    6650 1650
	0    1    1    0   
$EndComp
$Comp
L CAP_0603 C19
U 1 1
P 6050 1500
F 0 "C19" H 6050 1550 39  0000 C CNN
F 1 "100n" H 6050 1450 39  0000 C CNN
F 2 "c_0603" H 6050 1500 39  0001 C CNN
	1    6050 1500
	1    0    0    -1  
$EndComp
Text Label 6300 1500 0    39   ~ 0
RESET
Text Label 5550 2050 0    39   ~ 0
CBUS4_CONN
Text Label 5550 2000 0    39   ~ 0
CBUS3_CONN
Text Label 5550 1950 0    39   ~ 0
CBUS2_CONN
Text Label 5550 1900 0    39   ~ 0
CBUS1_CONN
Text Label 5550 1850 0    39   ~ 0
CBUS0_CONN
Text Label 6300 1300 0    39   ~ 0
RESET
Text Label 5550 1800 0    39   ~ 0
RI_CONN
Text Label 5550 1700 0    39   ~ 0
DCD_CONN
Text Label 5550 1600 0    39   ~ 0
DSR_CONN
Text Label 5550 1500 0    39   ~ 0
DTR_CONN
Text Label 5550 1400 0    39   ~ 0
CTS_CONN
Text Label 5550 1300 0    39   ~ 0
RTS_CONN
Text Label 5550 1200 0    39   ~ 0
RXD_CONN
Text Label 5550 1150 0    39   ~ 0
TXD_CONN
$Comp
L RES_0603 R12
U 1 1
P 6050 1300
F 0 "R12" H 6050 1300 39  0000 C CNN
F 1 "510" H 6050 1400 39  0001 C CNN
F 2 "r_0603" H 6050 1300 39  0001 C CNN
	1    6050 1300
	1    0    0    -1  
$EndComp
Text Label 6300 1200 0    39   ~ 0
TXD
Text Label 6300 1150 0    39   ~ 0
RXD
$Comp
L RES_0603 R11
U 1 1
P 6050 1200
F 0 "R11" H 6050 1200 39  0000 C CNN
F 1 "510" H 6050 1300 39  0001 C CNN
F 2 "r_0603" H 6050 1200 60  0001 C CNN
	1    6050 1200
	1    0    0    -1  
$EndComp
$Comp
L RES_0603 R10
U 1 1
P 6050 1150
F 0 "R10" H 6050 1150 39  0000 C CNN
F 1 "510" H 6050 1250 39  0001 C CNN
F 2 "r_0603" H 6050 1150 60  0001 C CNN
	1    6050 1150
	1    0    0    -1  
$EndComp
Text Label 3800 1050 2    39   ~ 0
gnd
Text Label 3800 900  2    39   ~ 0
gnd
Text Label 3800 1750 2    39   ~ 0
gnd
$Comp
L CAP_0603 C16
U 1 1
P 4000 1750
F 0 "C16" H 4000 1700 39  0000 C CNN
F 1 "100n" H 4000 1800 39  0000 C CNN
F 2 "c_0603" H 4000 1750 60  0001 C CNN
	1    4000 1750
	-1   0    0    1   
$EndComp
$Comp
L CAP_0603 C12
U 1 1
P 4000 900
F 0 "C12" H 4000 850 39  0000 C CNN
F 1 "100n" H 4000 950 39  0000 C CNN
F 2 "c_0603" H 4000 900 60  0001 C CNN
	1    4000 900 
	-1   0    0    1   
$EndComp
$Comp
L CAP_0603 C13
U 1 1
P 4000 1050
F 0 "C13" H 4000 1000 39  0000 C CNN
F 1 "4.7u" H 4000 1100 39  0000 C CNN
F 2 "c_0805" H 4000 1050 60  0001 C CNN
	1    4000 1050
	-1   0    0    1   
$EndComp
Text Label 3800 1500 2    39   ~ 0
gnd
$Comp
L CAP_0603 C15
U 1 1
P 4000 1500
F 0 "C15" H 4000 1450 39  0000 C CNN
F 1 "100n" H 4000 1550 39  0000 C CNN
F 2 "c_0603" H 4000 1500 60  0001 C CNN
	1    4000 1500
	-1   0    0    1   
$EndComp
Text Label 3800 2050 2    39   ~ 0
gnd
NoConn ~ 4600 1650
NoConn ~ 4600 1600
NoConn ~ 4600 1550
NoConn ~ 4600 1450
Text Label 3800 1350 2    39   ~ 0
DP
Text Label 3800 1300 2    39   ~ 0
DM
$Comp
L RES_0603 R7
U 1 1
P 4350 1350
F 0 "R7" H 4350 1350 39  0000 C CNN
F 1 "0" H 4350 1450 39  0001 C CNN
F 2 "r_0603" H 4350 1350 60  0001 C CNN
	1    4350 1350
	-1   0    0    1   
$EndComp
$Comp
L RES_0603 R6
U 1 1
P 4350 1300
F 0 "R6" H 4350 1300 39  0000 C CNN
F 1 "0" H 4350 1400 39  0001 C CNN
F 2 "r_0603" H 4350 1300 60  0001 C CNN
	1    4350 1300
	-1   0    0    1   
$EndComp
Text Label 3800 1200 2    39   ~ 0
gnd
$Comp
L CAP_0603 C14
U 1 1
P 4000 1200
F 0 "C14" H 4000 1150 39  0000 C CNN
F 1 "100n" H 4000 1250 39  0000 C CNN
F 2 "c_0603" H 4000 1200 60  0001 C CNN
	1    4000 1200
	-1   0    0    1   
$EndComp
Text Label 4250 1200 0    39   ~ 0
pwr_ftdi
Text Label 2650 2400 0    39   ~ 0
pwr_atmega
Text Label 2650 2150 0    39   ~ 0
pwr_ftdi
Text Label 1900 2400 2    39   ~ 0
vdd33
Text Label 1900 2150 2    39   ~ 0
vdd33
$Comp
L J2PIN J5
U 1 1
P 2250 2400
F 0 "J5" H 2250 2460 40  0000 C CNN
F 1 "J2PIN" H 2250 2330 40  0000 C CNN
F 2 "JUMPER2PINS" H 2250 2400 60  0001 C CNN
F 3 "http://store.comet.bg/Catalogue/Product/29190/" H 2250 2400 60  0001 C CNN
	1    2250 2400
	1    0    0    -1  
$EndComp
$Comp
L J2PIN J4
U 1 1
P 2250 2150
F 0 "J4" H 2250 2210 40  0000 C CNN
F 1 "J2PIN" H 2250 2080 40  0000 C CNN
F 2 "JUMPER2PINS" H 2250 2150 60  0001 C CNN
F 3 "http://store.comet.bg/Catalogue/Product/29190/" H 2250 2150 60  0001 C CNN
	1    2250 2150
	1    0    0    -1  
$EndComp
Text Label 1000 2750 0    39   ~ 0
vdd33
Text Label 1000 3600 0    39   ~ 0
gnd
$Comp
L RES_0603 R1
U 1 1
P 1000 2950
F 0 "R1" H 1000 2850 39  0000 C CNN
F 1 "2.7K" H 1000 3050 39  0001 C CNN
F 2 "r_0603" H 1000 2950 60  0001 C CNN
	1    1000 2950
	0    1    1    0   
$EndComp
$Comp
L LED_RED U1
U 1 1
P 1000 3300
F 0 "U1" H 1000 3150 39  0000 C CNN
F 1 "LED_RED" H 1000 3400 39  0000 C CNN
F 2 "KP-2012ZGC" H 1000 3300 39  0001 C CNN
F 3 "http://store.comet.bg/bg/Catalogue/Product/9731/" H 1000 3300 39  0001 C CNN
	1    1000 3300
	0    1    1    0   
$EndComp
$Comp
L FT232RL U7
U 1 1
P 5050 1600
F 0 "U7" H 4900 1050 39  0000 C CNN
F 1 "FT232RL" H 5000 2150 39  0000 C CNN
F 2 "SSOP28" H 5050 1600 39  0001 C CNN
F 3 "http://store.comet.bg/bg/Catalogue/Product/6189/" H 5050 1600 39  0001 C CNN
	1    5050 1600
	1    0    0    -1  
$EndComp
$Comp
L CAP_0603 C11
U 1 1
P 2950 1400
F 0 "C11" H 2950 1475 39  0000 C CNN
F 1 "22u" H 2950 1500 39  0001 C CNN
F 2 "c_0805" H 2950 1400 39  0001 C CNN
F 3 "http://store.comet.bg/bg/Catalogue/Product/9624/" H 2950 1400 39  0001 C CNN
	1    2950 1400
	0    1    1    0   
$EndComp
Text Label 3050 1100 0    39   ~ 0
vdd33
Text Label 1700 1400 0    39   ~ 0
DP
Text Label 1700 1350 0    39   ~ 0
DM
Text Notes 1300 1700 0    39   ~ 0
POWER SUPPLY \nInput: 4.0 - 32.0 VDC\nOutput: 3.3 VDC
NoConn ~ 2800 1200
Text Label 1150 800  0    39   ~ 0
gnd
Text Label 1250 1550 0    39   ~ 0
gnd
$Comp
L CAP_0603 C1
U 1 1
P 1950 1400
F 0 "C1" H 1950 1475 39  0000 C CNN
F 1 "330n" H 1950 1500 39  0001 C CNN
F 2 "c_0603" H 1950 1400 39  0001 C CNN
	1    1950 1400
	0    1    1    0   
$EndComp
NoConn ~ 2100 1300
$Comp
L BAT54S U13
U 1 1
P 7650 3400
F 0 "U13" V 7600 3600 39  0000 C CNN
F 1 "BAT54S" V 7600 3400 39  0000 C CNN
F 2 "SOT23EBC" H 7650 3400 60  0001 C CNN
F 3 "http://store.comet.bg/bg/Catalogue/Product/7504/" H 7650 3400 39  0001 C CNN
	1    7650 3400
	1    0    0    1   
$EndComp
$Comp
L BA033CC0WFP U4
U 1 1
P 2450 1200
F 0 "U4" H 2400 1000 39  0000 C CNN
F 1 "BA033CC0WFP" H 2450 1400 39  0000 C CNN
F 2 "BA033CCOWFP" H 2450 1200 60  0001 C CNN
F 3 "http://store.comet.bg/bg/Catalogue/Product/4497/" H 2450 1200 60  0001 C CNN
	1    2450 1200
	1    0    0    -1  
$EndComp
$Comp
L DIODE U2
U 1 1
P 1350 1100
F 0 "U2" H 1300 1250 39  0000 C CNN
F 1 "1N4007" H 1350 1200 39  0000 C CNN
F 2 "melf" H 1350 1100 60  0001 C CNN
F 3 "http://store.comet.bg/bg/Catalogue/Product/27933/" H 1350 1100 39  0001 C CNN
	1    1350 1100
	1    0    0    -1  
$EndComp
$Comp
L ATMEGA128RFA1 U6
U 2 1
P 4150 6100
F 0 "U6" H 3800 5350 39  0000 C CNN
F 1 "ATMEGA128RFA1" H 4050 6850 39  0000 C CNN
F 2 "atmega128rfa1" H 4150 6100 60  0001 C CNN
F 3 "http://store.comet.bg/bg/CatalogueFarnell/Product/1278908/" H 4150 6100 60  0001 C CNN
	2    4150 6100
	1    0    0    -1  
$EndComp
$Comp
L ATMEGA128RFA1 U6
U 1 1
P 4150 3900
F 0 "U6" H 3800 3150 39  0000 C CNN
F 1 "ATMEGA128RFA1" H 4050 4650 39  0000 C CNN
F 2 "atmega128rfa1" H 4150 3900 39  0001 C CNN
F 3 "http://store.comet.bg/bg/CatalogueFarnell/Product/1278908/" H 4150 3900 39  0001 C CNN
	1    4150 3900
	1    0    0    -1  
$EndComp
$EndSCHEMATC
